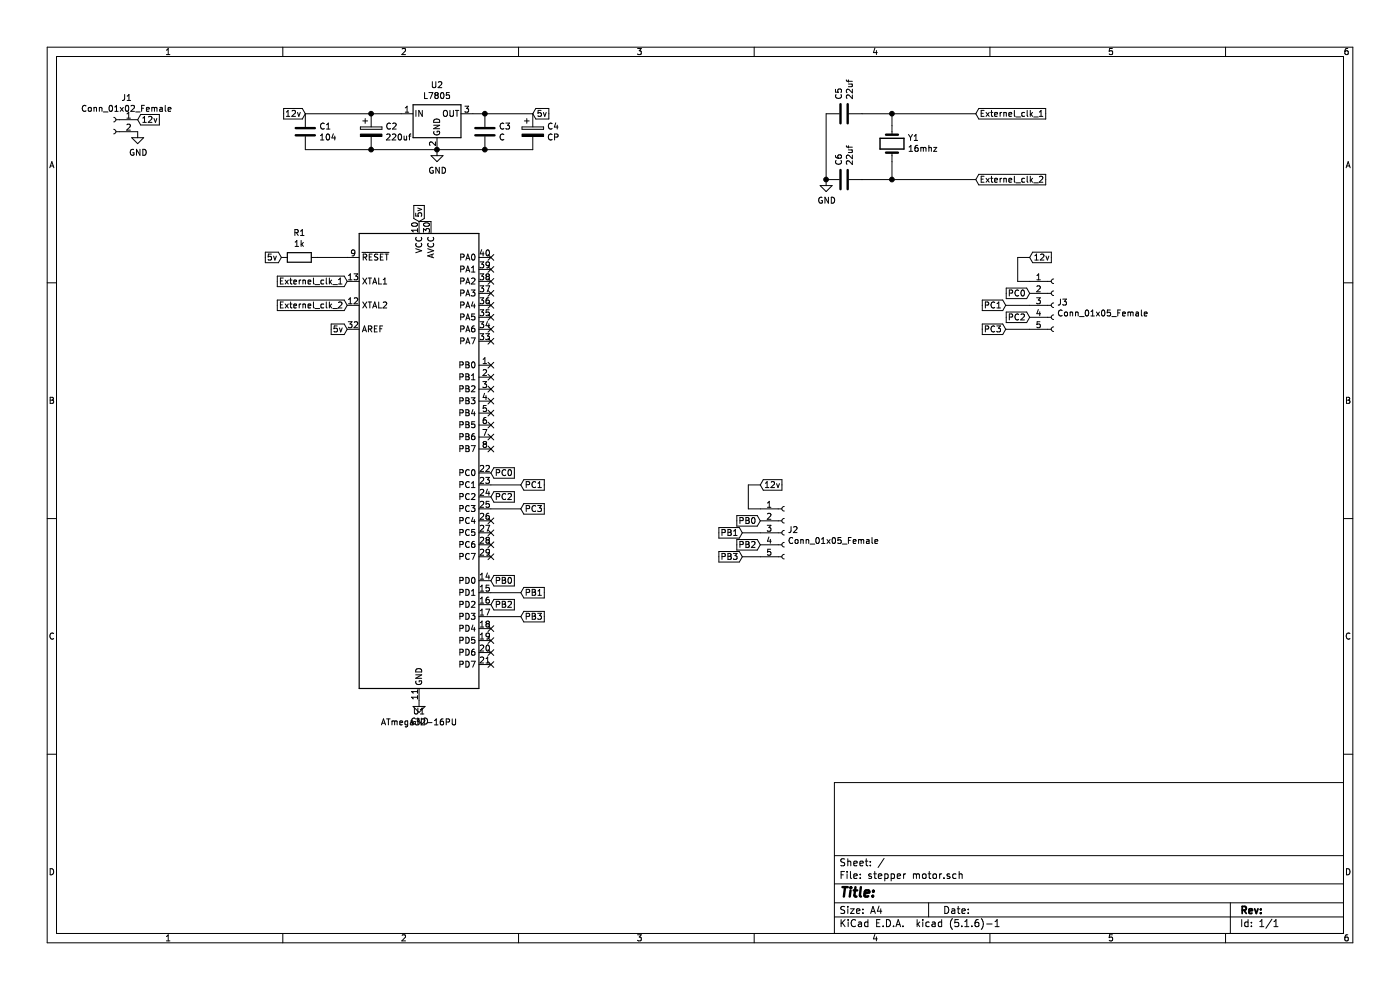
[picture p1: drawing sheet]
EESchema Schematic File Version 4
EELAYER 30 0
EELAYER END
$Descr A4 11693 8268
encoding utf-8
Sheet 1 1
Title ""
Date ""
Rev ""
Comp ""
Comment1 ""
Comment2 ""
Comment3 ""
Comment4 ""
$EndDescr
$Comp
L Regulator_Linear:L7805 U2
U 1 1
P 3650 950
F 0 "U2" H 3650 1192 50  0000 C CNN
F 1 "L7805" H 3650 1101 50  0000 C CNN
F 2 "Package_TO_SOT_THT:TO-220-3_Vertical" H 3675 800 50  0001 L CIN
F 3 "http://www.st.com/content/ccc/resource/technical/document/datasheet/41/4f/b3/b0/12/d4/47/88/CD00000444.pdf/files/CD00000444.pdf/jcr:content/translations/en.CD00000444.pdf" H 3650 900 50  0001 C CNN
	1    3650 950 
	1    0    0    -1  
$EndComp
$Comp
L Connector:Conn_01x02_Female J1
U 1 1
P 950 1000
F 0 "J1" H 842 1185 50  0000 C CNN
F 1 "Conn_01x02_Female" H 842 1094 50  0000 C CNN
F 2 "TerminalBlock_Phoenix:TerminalBlock_Phoenix_MKDS-1,5-2-5.08_1x02_P5.08mm_Horizontal" H 950 1000 50  0001 C CNN
F 3 "~" H 950 1000 50  0001 C CNN
	1    950  1000
	-1   0    0    -1  
$EndComp
Text GLabel 1150 1000 2    50   Input ~ 0
12v
$Comp
L power:GND #PWR0101
U 1 1
P 1150 1100
F 0 "#PWR0101" H 1150 850 50  0001 C CNN
F 1 "GND" H 1155 927 50  0000 C CNN
F 2 "" H 1150 1100 50  0001 C CNN
F 3 "" H 1150 1100 50  0001 C CNN
	1    1150 1100
	1    0    0    -1  
$EndComp
$Comp
L Device:C C1
U 1 1
P 2550 1100
F 0 "C1" H 2665 1146 50  0000 L CNN
F 1 "104" H 2665 1055 50  0000 L CNN
F 2 "Capacitor_THT:C_Disc_D3.0mm_W2.0mm_P2.50mm" H 2588 950 50  0001 C CNN
F 3 "~" H 2550 1100 50  0001 C CNN
	1    2550 1100
	1    0    0    -1  
$EndComp
$Comp
L Device:C C3
U 1 1
P 4050 1100
F 0 "C3" H 4165 1146 50  0000 L CNN
F 1 "C" H 4165 1055 50  0000 L CNN
F 2 "Capacitor_THT:C_Disc_D3.0mm_W2.0mm_P2.50mm" H 4088 950 50  0001 C CNN
F 3 "~" H 4050 1100 50  0001 C CNN
	1    4050 1100
	1    0    0    -1  
$EndComp
$Comp
L Device:CP C4
U 1 1
P 4450 1100
F 0 "C4" H 4568 1146 50  0000 L CNN
F 1 "CP" H 4568 1055 50  0000 L CNN
F 2 "Capacitor_THT:CP_Radial_D10.0mm_P5.00mm" H 4488 950 50  0001 C CNN
F 3 "~" H 4450 1100 50  0001 C CNN
	1    4450 1100
	1    0    0    -1  
$EndComp
$Comp
L Device:CP C2
U 1 1
P 3100 1100
F 0 "C2" H 3218 1146 50  0000 L CNN
F 1 "220uf" H 3218 1055 50  0000 L CNN
F 2 "Capacitor_THT:CP_Radial_D10.0mm_P5.00mm" H 3138 950 50  0001 C CNN
F 3 "~" H 3100 1100 50  0001 C CNN
	1    3100 1100
	1    0    0    -1  
$EndComp
Wire Wire Line
	2550 950  3100 950 
Wire Wire Line
	3100 950  3350 950 
Connection ~ 3100 950 
Wire Wire Line
	2550 1250 3100 1250
Wire Wire Line
	3100 1250 3650 1250
Connection ~ 3100 1250
Text GLabel 2550 950  0    50   Input ~ 0
12v
$Comp
L power:GND #PWR0102
U 1 1
P 3650 1250
F 0 "#PWR0102" H 3650 1000 50  0001 C CNN
F 1 "GND" H 3655 1077 50  0000 C CNN
F 2 "" H 3650 1250 50  0001 C CNN
F 3 "" H 3650 1250 50  0001 C CNN
	1    3650 1250
	1    0    0    -1  
$EndComp
Wire Wire Line
	3950 950  4050 950 
Wire Wire Line
	4050 950  4450 950 
Connection ~ 4050 950 
Wire Wire Line
	3650 1250 4050 1250
Connection ~ 3650 1250
Wire Wire Line
	4050 1250 4450 1250
Connection ~ 4050 1250
Text GLabel 4450 950  2    50   Input ~ 0
5v
$Comp
L MCU_Microchip_ATmega:ATmega32-16PU U1
U 1 1
P 3500 3850
F 0 "U1" H 3500 1761 50  0000 C CNN
F 1 "ATmega32-16PU" H 3500 1670 50  0000 C CNN
F 2 "Package_DIP:DIP-40_W15.24mm" H 3500 3850 50  0001 C CIN
F 3 "http://ww1.microchip.com/downloads/en/DeviceDoc/doc2503.pdf" H 3500 3850 50  0001 C CNN
	1    3500 3850
	1    0    0    -1  
$EndComp
$Comp
L Device:C C6
U 1 1
P 7050 1500
F 0 "C6" H 7165 1546 50  0000 L CNN
F 1 "22uf" H 7165 1455 50  0000 L CNN
F 2 "Capacitor_THT:C_Disc_D3.0mm_W2.0mm_P2.50mm" H 7088 1350 50  0001 C CNN
F 3 "~" H 7050 1500 50  0001 C CNN
	1    7050 1500
	0    -1   -1   0   
$EndComp
$Comp
L Device:C C5
U 1 1
P 7050 950
F 0 "C5" H 7165 996 50  0000 L CNN
F 1 "22uf" H 7165 905 50  0000 L CNN
F 2 "Capacitor_THT:C_Disc_D3.0mm_W2.0mm_P2.50mm" H 7088 800 50  0001 C CNN
F 3 "~" H 7050 950 50  0001 C CNN
	1    7050 950 
	0    -1   -1   0   
$EndComp
$Comp
L Device:Crystal Y1
U 1 1
P 7450 1200
F 0 "Y1" V 7496 1069 50  0000 R CNN
F 1 "16mhz" V 7405 1069 50  0000 R CNN
F 2 "Crystal:Crystal_HC49-4H_Vertical" H 7450 1200 50  0001 C CNN
F 3 "~" H 7450 1200 50  0001 C CNN
	1    7450 1200
	0    -1   -1   0   
$EndComp
Wire Wire Line
	6900 950  6900 1500
Wire Wire Line
	7450 1350 7450 1500
Wire Wire Line
	7450 1500 7200 1500
Wire Wire Line
	7200 950  7450 950 
Wire Wire Line
	7450 950  7450 1050
Text GLabel 8150 950  2    50   Input ~ 0
Externel_clk_1
Text GLabel 8150 1500 2    50   Input ~ 0
Externel_clk_2
Wire Wire Line
	8150 950  7450 950 
Connection ~ 7450 950 
Wire Wire Line
	8150 1500 7450 1500
Connection ~ 7450 1500
$Comp
L power:GND #PWR0103
U 1 1
P 6900 1500
F 0 "#PWR0103" H 6900 1250 50  0001 C CNN
F 1 "GND" H 6905 1327 50  0000 C CNN
F 2 "" H 6900 1500 50  0001 C CNN
F 3 "" H 6900 1500 50  0001 C CNN
	1    6900 1500
	1    0    0    -1  
$EndComp
Connection ~ 6900 1500
Text GLabel 2900 2350 0    50   Input ~ 0
Externel_clk_1
Text GLabel 2900 2550 0    50   Input ~ 0
Externel_clk_2
Text GLabel 2900 2750 0    50   Input ~ 0
5v
$Comp
L Device:R R1
U 1 1
P 2500 2150
F 0 "R1" V 2293 2150 50  0000 C CNN
F 1 "1k" V 2384 2150 50  0000 C CNN
F 2 "Resistor_THT:R_Axial_DIN0207_L6.3mm_D2.5mm_P7.62mm_Horizontal" V 2430 2150 50  0001 C CNN
F 3 "~" H 2500 2150 50  0001 C CNN
	1    2500 2150
	0    1    1    0   
$EndComp
Text GLabel 2350 2150 0    50   Input ~ 0
5v
Wire Wire Line
	2650 2150 2900 2150
Text GLabel 3500 1850 1    50   Input ~ 0
5v
Wire Wire Line
	3500 1850 3600 1850
$Comp
L power:GND #PWR0104
U 1 1
P 3500 5850
F 0 "#PWR0104" H 3500 5600 50  0001 C CNN
F 1 "GND" H 3505 5677 50  0000 C CNN
F 2 "" H 3500 5850 50  0001 C CNN
F 3 "" H 3500 5850 50  0001 C CNN
	1    3500 5850
	1    0    0    -1  
$EndComp
Text GLabel 8600 2450 0    50   Input ~ 0
PC0
Text GLabel 4100 3950 2    50   Input ~ 0
PC0
Text GLabel 4350 4050 2    50   Input ~ 0
PC1
Text GLabel 8400 2550 0    50   Input ~ 0
PC1
Text GLabel 4100 4150 2    50   Input ~ 0
PC2
Text GLabel 8600 2650 0    50   Input ~ 0
PC2
Text GLabel 4350 4250 2    50   Input ~ 0
PC3
Text GLabel 8400 2750 0    50   Input ~ 0
PC3
Wire Wire Line
	8400 2550 8600 2550
Wire Wire Line
	8400 2750 8600 2750
Wire Wire Line
	4350 4050 4100 4050
Wire Wire Line
	4350 4250 4100 4250
$Comp
L Connector:Conn_01x05_Female J3
U 1 1
P 8800 2550
F 0 "J3" H 8828 2576 50  0000 L CNN
F 1 "Conn_01x05_Female" H 8828 2485 50  0000 L CNN
F 2 "TerminalBlock_Phoenix:TerminalBlock_Phoenix_MKDS-1,5-5-5.08_1x05_P5.08mm_Horizontal" H 8800 2550 50  0001 C CNN
F 3 "~" H 8800 2550 50  0001 C CNN
	1    8800 2550
	1    0    0    -1  
$EndComp
Text GLabel 8600 2150 2    50   Input ~ 0
12v
Wire Wire Line
	8600 2150 8500 2150
Wire Wire Line
	8500 2150 8500 2350
Wire Wire Line
	8500 2350 8600 2350
Text GLabel 4100 4850 2    50   Input ~ 0
PB0
Text GLabel 6350 4350 0    50   Input ~ 0
PB0
Text GLabel 4350 4950 2    50   Input ~ 0
PB1
Text GLabel 6200 4450 0    50   Input ~ 0
PB1
Text GLabel 4100 5050 2    50   Input ~ 0
PB2
Text GLabel 4350 5150 2    50   Input ~ 0
PB3
Text GLabel 6350 4550 0    50   Input ~ 0
PB2
Text GLabel 6200 4650 0    50   Input ~ 0
PB3
Wire Wire Line
	4350 4950 4100 4950
Wire Wire Line
	4350 5150 4100 5150
Wire Wire Line
	6200 4650 6350 4650
Wire Wire Line
	6200 4450 6350 4450
Text GLabel 6350 4050 2    50   Input ~ 0
12v
Wire Wire Line
	6350 4050 6250 4050
Wire Wire Line
	6250 4050 6250 4250
Wire Wire Line
	6250 4250 6350 4250
NoConn ~ 4100 4350
NoConn ~ 4100 4450
NoConn ~ 4100 4550
NoConn ~ 4100 4650
NoConn ~ 4100 5250
NoConn ~ 4100 5350
NoConn ~ 4100 5450
NoConn ~ 4100 5550
NoConn ~ 4100 3750
NoConn ~ 4100 3650
NoConn ~ 4100 3550
NoConn ~ 4100 3450
NoConn ~ 4100 3350
NoConn ~ 4100 3250
NoConn ~ 4100 3150
NoConn ~ 4100 3050
NoConn ~ 4100 2850
NoConn ~ 4100 2750
NoConn ~ 4100 2650
NoConn ~ 4100 2550
NoConn ~ 4100 2450
NoConn ~ 4100 2350
NoConn ~ 4100 2250
NoConn ~ 4100 2150
$Comp
L Connector:Conn_01x05_Female J2
U 1 1
P 6550 4450
F 0 "J2" H 6578 4476 50  0000 L CNN
F 1 "Conn_01x05_Female" H 6578 4385 50  0000 L CNN
F 2 "TerminalBlock_Phoenix:TerminalBlock_Phoenix_MKDS-1,5-5-5.08_1x05_P5.08mm_Horizontal" H 6550 4450 50  0001 C CNN
F 3 "~" H 6550 4450 50  0001 C CNN
	1    6550 4450
	1    0    0    -1  
$EndComp
$EndSCHEMATC
